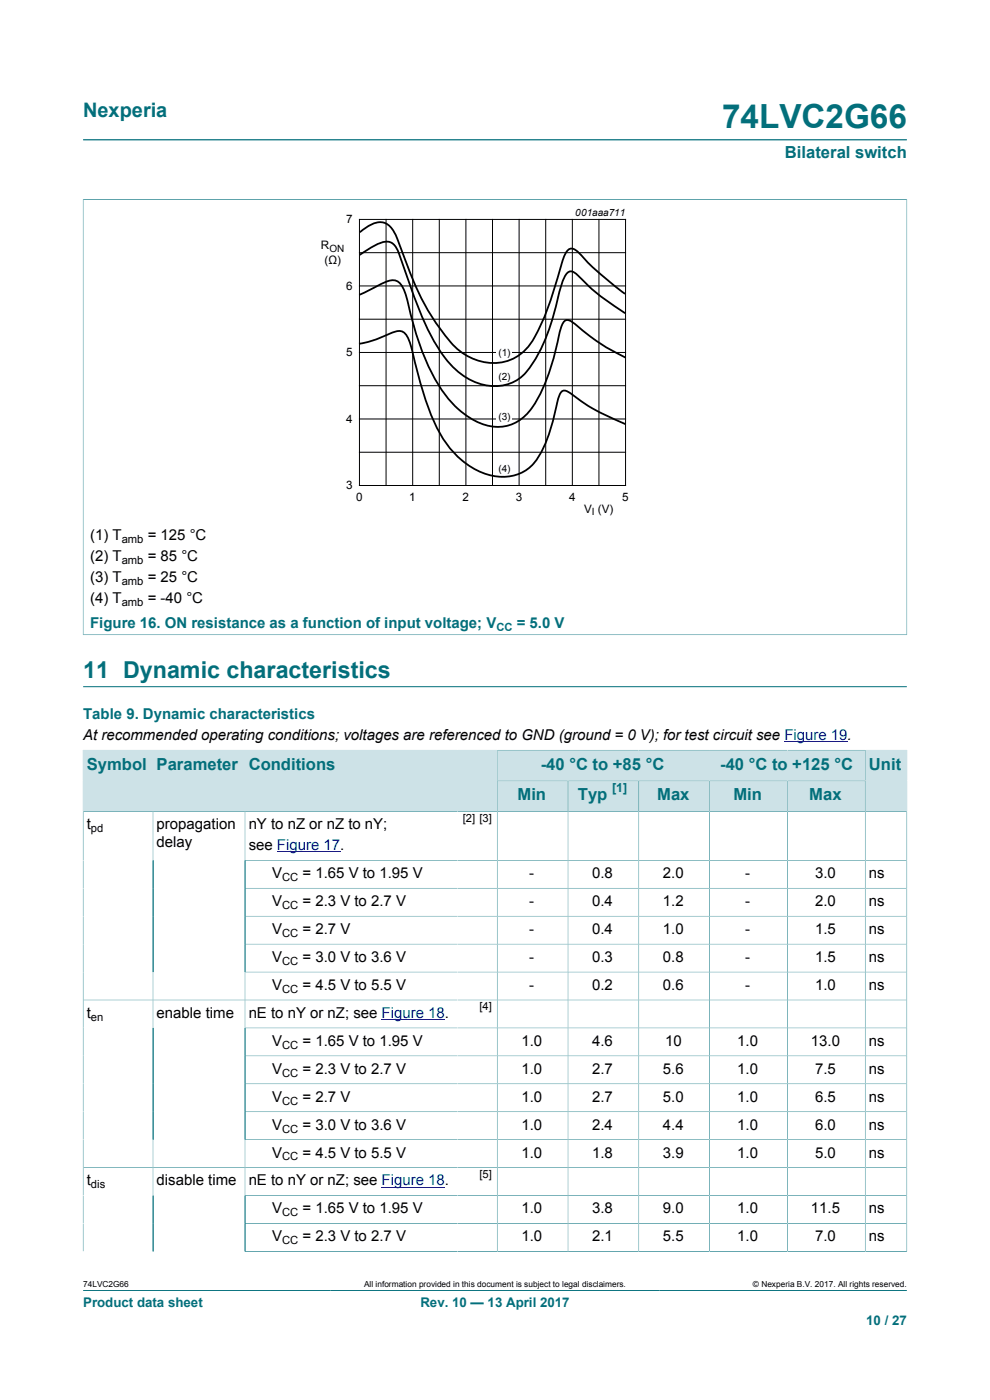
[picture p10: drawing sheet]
<svg xmlns="http://www.w3.org/2000/svg" width="210mm" height="297mm" viewBox="0 0 210 297" stroke-linecap="round" stroke-linejoin="round" font-family="sans-serif">
<path d="M17.6 29.7h174.8M17.6 42.3h174.8M17.6 42.3v92.4M192.4 42.3v92.4M17.6 134.7h174.8M17.6 273.8h174.8" fill="none" stroke="#036f7b" stroke-width=".21"/>
<path d="M63.5 43.7h81.9v66.4h-81.9z" fill="none" stroke="#fff" stroke-width=".21"/>
<g fill="none" stroke="#000" stroke-width=".21">
<path d="M76.2 46.6h56.5v56.4h-56.5zM76.2 53.6h56.5M81.9 46.6v56.4M87.5 46.6v56.4M93.2 46.6v56.4M98.8 46.6v56.4M104.5 46.6v56.4M110.1 46.6v56.4M115.8 46.6v56.4M121.4 46.6v56.4M127 46.6v56.4M76.2 74.8h56.5"/>
<path d="M76.2 67.7h56.5M76.2 60.7h56.5M76.2 95.9h56.5M76.2 88.9h56.5M76.2 81.8h56.5"/>
</g>
<path d="M76.3 54.1l1.3-.9a10.3 10.3 0 0 1 4.5-1.9 2.45 2.45 0 0 1 2.2 1.6l1.5 4.3a74 74 0 0 0 7.7 17.5 14.7 14.7 0 0 0 10.9 7.2 8.7 8.7 0 0 0 8.1-4.1 44 44 0 0 0 6.2-16.2 8 8 0 0 1 1.7-3.8 1.33 1.33 0 0 1 1.9 .3l.5 .5a44.2 44.2 0 0 0 9.8 7.9M76.3 49.3a6.4 6.4 0 0 1 5-2.1 4 4 0 0 1 2.5 2.3l1.1 2.8a65.4 65.4 0 0 0 8.5 17.5 15.9 15.9 0 0 0 6.6 6.2 10 10 0 0 0 13.9-5.3 71.2 71.2 0 0 0 5.3-14.9l.4-1.3 .9-1.5a1.46 1.46 0 0 1 2.1 .4 66.7 66.7 0 0 0 10 8.9M76.2 72.9a33.2 33.2 0 0 0 7.7-2.6 2.06 2.06 0 0 1 2.8 1.6l.4 1.2a84.2 84.2 0 0 0 5.6 17.7 18.3 18.3 0 0 0 11.5 10.1 8.9 8.9 0 0 0 10.5-4.7 47.3 47.3 0 0 0 3.8-11.9l.3-.7a1.03 1.03 0 0 1 1.6-.5 47.3 47.3 0 0 0 12.3 6.9M76.2 62.6l4.4-2.2a4.7 4.7 0 0 1 3.6-.8 4.9 4.9 0 0 1 2 3.3 61.5 61.5 0 0 0 6.8 18.7 19.4 19.4 0 0 0 9.5 8.4 8.6 8.6 0 0 0 10.3-3.5 42.7 42.7 0 0 0 5.7-15 6.1 6.1 0 0 1 1.3-3.5 1.72 1.72 0 0 1 2 .6 43.7 43.7 0 0 0 10.9 7.2" fill="none" stroke="#000" stroke-width=".38"/>
<g fill="#fff">
<path d="M105.3 74.2h3.2v1h-3.2z"/>
<path d="M105.3 88.3h3.2v1h-3.2z"/>
</g>
<path d="M17.6 145.7h174.8M105.5 159.2h45v6.4h-45z" fill="none" stroke="#036f7b" stroke-width=".21"/>
<path d="M166.4 157.3h13.4" fill="none" stroke="#00f" stroke-width=".21"/>
<path d="M105.5 159.2h44.9v6.4h-44.9z" fill="#cde2e7"/>
<path d="M150.5 159.2h33v6.4h-33z" fill="none" stroke="#036f7b" stroke-width=".21"/>
<path d="M150.6 159.2h32.9v6.4h-32.9z" fill="#cde2e7"/>
<path d="M17.6 159.1v13h14.9v-12.9h-14.9" fill="none" stroke="#036f7b" stroke-width=".21"/>
<path d="M17.7 159.2h14.7v12.9h-14.7z" fill="#cde2e7"/>
<path d="M32.5 159.2h19.5v12.9h-19.5z" fill="none" stroke="#036f7b" stroke-width=".21"/>
<path d="M32.5 159.2h19.4v12.9h-19.4z" fill="#cde2e7"/>
<path d="M52 159.2h53.5v12.9h-53.5z" fill="none" stroke="#036f7b" stroke-width=".21"/>
<g fill="#cde2e7">
<path d="M52 159.2h53.4v12.9h-53.4z"/>
<path d="M105.5 165.7h14.9v6.4h-14.9z"/>
</g>
<path d="M105.5 165.6h15v6.5h-15z" fill="none" stroke="#036f7b" stroke-width=".21"/>
<path d="M120.6 165.7h14.8v6.4h-14.8z" fill="#cde2e7"/>
<path d="M120.5 165.6h15v6.5h-15z" fill="none" stroke="#036f7b" stroke-width=".21"/>
<path d="M135.6 165.7h14.8v6.4h-14.8z" fill="#cde2e7"/>
<path d="M135.5 165.6h15v6.5h-15z" fill="none" stroke="#036f7b" stroke-width=".21"/>
<path d="M150.6 165.7h16.4v6.4h-16.4z" fill="#cde2e7"/>
<path d="M150.5 165.6h16.5v6.5h-16.5z" fill="none" stroke="#036f7b" stroke-width=".21"/>
<path d="M167.1 165.7h16.4v6.4h-16.4z" fill="#cde2e7"/>
<path d="M192.4 159.1v13h-25.4v-6.5h16.5M192.4 159.2h-8.9v12.9" fill="none" stroke="#036f7b" stroke-width=".21"/>
<path d="M183.6 159.2h8.7v12.9h-8.7z" fill="#cde2e7"/>
<g fill="none" stroke="#036f7b" stroke-width=".21">
<path d="M32.5 172.1v93.4M52 172.1v93.4h140.4M105.5 172.1v93.4M120.5 172.1v93.4M135.5 172.1v93.4M150.5 172.1v93.4M167 172.1v93.4M183.5 172.1v93.4M52 182.5h140.4M52 188.4h140.4M52 194.4h140.4M52 200.3h140.4"/>
<path d="M52 206.2h140.4M52 218.1h140.4M192.4 212.1h-174.8M52 224h140.4M52 229.9h140.4M52 235.9h140.4M52 241.8h140.4M52 253.6h140.4M52 259.6h140.4M192.4 247.7h-174.8M17.6 265.5v-93.4h174.8v93.5"/>
</g>
<path d="M58.7 180.7h13.5M81 216.3h13.4M81 251.8h13.4" fill="none" stroke="#00f" stroke-width=".21"/>
<text font-size="7.1" fill="#036f7b" x="153.2" y="27.2">74LVC2G66</text>
<text font-size="4.9" fill="#036f7b" x="17.6" y="143.9">11 Dynamic characteristics</text>
<text font-size="4.2" fill="#036f7b" x="17.6" y="24.8">Nexperia</text>
<g font-size="3.5" fill="#036f7b">
<text x="166.5" y="33.5">Bilateral switch</text>
<text x="18.4" y="163.3">Symbol</text>
<text x="33.2" y="163.3">Parameter</text>
<text x="52.7" y="163.3">Conditions</text>
<text x="114.7" y="163.3">-40 °C to +85 °C</text>
<text x="152.8" y="163.3">-40 °C to +125 °C</text>
<text x="184.3" y="163.3">Unit</text>
<text x="109.8" y="169.8">Min</text>
<text x="122.6" y="169.8">Typ</text>
<text x="139.4" y="169.8">Max</text>
<text x="155.6" y="169.8">Min</text>
<text x="171.7" y="169.8">Max</text>
</g>
<g font-size="3.2">
<text x="19.1" y="114.6">(1) T</text>
<text x="19.1" y="119">(2) T</text>
<text x="31.3" y="114.6">= 125 °C</text>
<text x="31.3" y="119">= 85 °C</text>
<text x="19.1" y="123.5">(3) T</text>
<text x="31.3" y="123.5">= 25 °C</text>
<text x="19.1" y="127.9">(4) T</text>
<text x="31.3" y="127.9">= -40 °C</text>
<text x="17.6" y="157">At recommended operating conditions; voltages are referenced to GND (ground = 0 V); for test circuit see Figure 19.</text>
<text x="18.4" y="175.9">t</text>
<text x="33.2" y="175.9">propagation</text>
<text x="33.2" y="179.7">delay</text>
<text x="52.7" y="175.9">nY to nZ or nZ to nY;</text>
<text x="52.7" y="180.4">see Figure 17.</text>
<text x="57.7" y="186.3">V</text>
<text x="64.2" y="186.3">= 1.65 V to 1.95 V</text>
<text x="112.3" y="186.3">-</text>
<text x="125.6" y="186.3">0.8</text>
<text x="140.6" y="186.3">2.0</text>
<text x="158.1" y="186.3">-</text>
<text x="172.9" y="186.3">3.0</text>
<text x="184.3" y="186.3">ns</text>
<text x="57.7" y="192.2">V</text>
<text x="64.2" y="192.2">= 2.3 V to 2.7 V</text>
<text x="112.3" y="192.2">-</text>
<text x="125.6" y="192.2">0.4</text>
<text x="140.6" y="192.2">1.2</text>
<text x="158.1" y="192.2">-</text>
<text x="172.9" y="192.2">2.0</text>
<text x="184.3" y="192.2">ns</text>
<text x="57.7" y="198.1">V</text>
<text x="64.2" y="198.1">= 2.7 V</text>
<text x="112.3" y="198.1">-</text>
<text x="125.6" y="198.1">0.4</text>
<text x="140.6" y="198.1">1.0</text>
<text x="158.1" y="198.1">-</text>
<text x="172.9" y="198.1">1.5</text>
<text x="184.3" y="198.1">ns</text>
<text x="57.7" y="204.1">V</text>
<text x="64.2" y="204.1">= 3.0 V to 3.6 V</text>
<text x="112.3" y="204.1">-</text>
<text x="125.6" y="204.1">0.3</text>
<text x="140.6" y="204.1">0.8</text>
<text x="158.1" y="204.1">-</text>
<text x="172.9" y="204.1">1.5</text>
<text x="184.3" y="204.1">ns</text>
<text x="18.4" y="215.9">t</text>
<text x="33.2" y="215.9">enable time</text>
<text x="52.7" y="215.9">nE to nY or nZ; see Figure 18.</text>
<text x="57.7" y="210">V</text>
<text x="64.2" y="210">= 4.5 V to 5.5 V</text>
<text x="112.3" y="210">-</text>
<text x="125.6" y="210">0.2</text>
<text x="140.6" y="210">0.6</text>
<text x="158.1" y="210">-</text>
<text x="172.9" y="210">1.0</text>
<text x="184.3" y="210">ns</text>
<text x="57.7" y="221.9">V</text>
<text x="64.2" y="221.9">= 1.65 V to 1.95 V</text>
<text x="110.6" y="221.9">1.0</text>
<text x="125.6" y="221.9">4.6</text>
<text x="141.1" y="221.9">10</text>
<text x="156.4" y="221.9">1.0</text>
<text x="172" y="221.9">13.0</text>
<text x="184.3" y="221.9">ns</text>
<text x="57.7" y="227.8">V</text>
<text x="64.2" y="227.8">= 2.3 V to 2.7 V</text>
<text x="110.6" y="227.8">1.0</text>
<text x="125.6" y="227.8">2.7</text>
<text x="140.6" y="227.8">5.6</text>
<text x="156.4" y="227.8">1.0</text>
<text x="172.9" y="227.8">7.5</text>
<text x="184.3" y="227.8">ns</text>
<text x="57.7" y="233.7">V</text>
<text x="64.2" y="233.7">= 2.7 V</text>
<text x="110.6" y="233.7">1.0</text>
<text x="125.6" y="233.7">2.7</text>
<text x="140.6" y="233.7">5.0</text>
<text x="156.4" y="233.7">1.0</text>
<text x="172.9" y="233.7">6.5</text>
<text x="184.3" y="233.7">ns</text>
<text x="57.7" y="239.6">V</text>
<text x="64.2" y="239.6">= 3.0 V to 3.6 V</text>
<text x="110.6" y="239.6">1.0</text>
<text x="125.6" y="239.6">2.4</text>
<text x="140.6" y="239.6">4.4</text>
<text x="156.4" y="239.6">1.0</text>
<text x="172.9" y="239.6">6.0</text>
<text x="184.3" y="239.6">ns</text>
<text x="57.7" y="245.6">V</text>
<text x="64.2" y="245.6">= 4.5 V to 5.5 V</text>
<text x="110.6" y="245.6">1.0</text>
<text x="125.6" y="245.6">1.8</text>
<text x="140.6" y="245.6">3.9</text>
<text x="156.4" y="245.6">1.0</text>
<text x="172.9" y="245.6">5.0</text>
<text x="184.3" y="245.6">ns</text>
<text x="18.4" y="251.5">t</text>
<text x="33.2" y="251.5">disable time</text>
<text x="52.7" y="251.5">nE to nY or nZ; see Figure 18.</text>
<text x="57.7" y="257.4">V</text>
<text x="64.2" y="257.4">= 1.65 V to 1.95 V</text>
<text x="110.6" y="257.4">1.0</text>
<text x="125.6" y="257.4">3.8</text>
<text x="140.6" y="257.4">9.0</text>
<text x="156.4" y="257.4">1.0</text>
<text x="172" y="257.4">11.5</text>
<text x="184.3" y="257.4">ns</text>
<text x="57.7" y="263.3">V</text>
<text x="64.2" y="263.3">= 2.3 V to 2.7 V</text>
<text x="110.6" y="263.3">1.0</text>
<text x="125.6" y="263.3">2.1</text>
<text x="140.6" y="263.3">5.5</text>
<text x="156.4" y="263.3">1.0</text>
<text x="172.9" y="263.3">7.0</text>
<text x="184.3" y="263.3">ns</text>
</g>
<g font-size="3.2" fill="#036f7b">
<text x="19.1" y="133.2">Figure 16. ON resistance as a function of input voltage; V</text>
<text x="109.6" y="133.2">= 5.0 V</text>
<text x="17.6" y="152.5">Table 9. Dynamic characteristics</text>
</g>
<g font-size="2.8" fill="#036f7b">
<text x="17.6" y="277.3">Product data sheet</text>
<text x="89.2" y="277.3">Rev. 10 — 13 April 2017</text>
<text x="183.7" y="281">10 / 27</text>
</g>
<text font-size="2.6" fill="#036f7b" x="129.8" y="168">[1]</text>
<g font-size="2.5">
<text x="73.5" y="47.4">7</text>
<text x="68.1" y="52.9">R</text>
<text x="68.8" y="55.9">(Ω)</text>
<text x="73.5" y="61.5">6</text>
<text x="73.5" y="75.6">5</text>
<text x="73.5" y="89.7">4</text>
<text x="73.5" y="103.8">3</text>
<text x="75.6" y="106.4">0</text>
<text x="86.8" y="106.4">1</text>
<text x="98.1" y="106.4">2</text>
<text x="109.4" y="106.4">3</text>
<text x="120.7" y="106.4">4</text>
<text x="131.9" y="106.4">5</text>
<text x="123.9" y="108.9">V (V)</text>
</g>
<g font-size="2.4">
<text x="25.8" y="115.2">amb</text>
<text x="25.8" y="119.7">amb</text>
<text x="25.8" y="124.1">amb</text>
<text x="25.8" y="128.5">amb</text>
<text x="19.3" y="176.5">pd</text>
<text x="98.2" y="174.3">[2] [3]</text>
<text x="59.9" y="186.9">CC</text>
<text x="59.9" y="192.8">CC</text>
<text x="59.9" y="198.8">CC</text>
<text x="59.9" y="204.7">CC</text>
<text x="59.9" y="210.6">CC</text>
<text x="101.7" y="214.3">[4]</text>
<text x="19.3" y="216.5">en</text>
<text x="59.9" y="222.5">CC</text>
<text x="59.9" y="228.4">CC</text>
<text x="59.9" y="234.3">CC</text>
<text x="59.9" y="240.3">CC</text>
<text x="59.9" y="246.2">CC</text>
<text x="101.7" y="249.8">[5]</text>
<text x="19.3" y="252.1">dis</text>
<text x="59.9" y="258">CC</text>
<text x="59.9" y="264">CC</text>
</g>
<text font-size="2.4" fill="#036f7b" x="105.3" y="133.8">CC</text>
<g font-size="2.1">
<text x="122" y="45.7">001aaa711</text>
<text x="69.9" y="53.4">ON</text>
<text x="105.7" y="75.6">(1)</text>
<text x="105.7" y="80.5">(2)</text>
<text x="105.7" y="89.2">(3)</text>
<text x="105.7" y="100.1">(4)</text>
<text x="125.5" y="109.4">I</text>
</g>
<g font-size="1.8">
<text x="17.6" y="273.1">74LVC2G66</text>
<text x="77.2" y="273.1">All information provided in this document is subject to legal disclaimers.</text>
<text x="159.7" y="273.1">© Nexperia B.V. 2017. All rights reserved.</text>
</g>
</svg>
